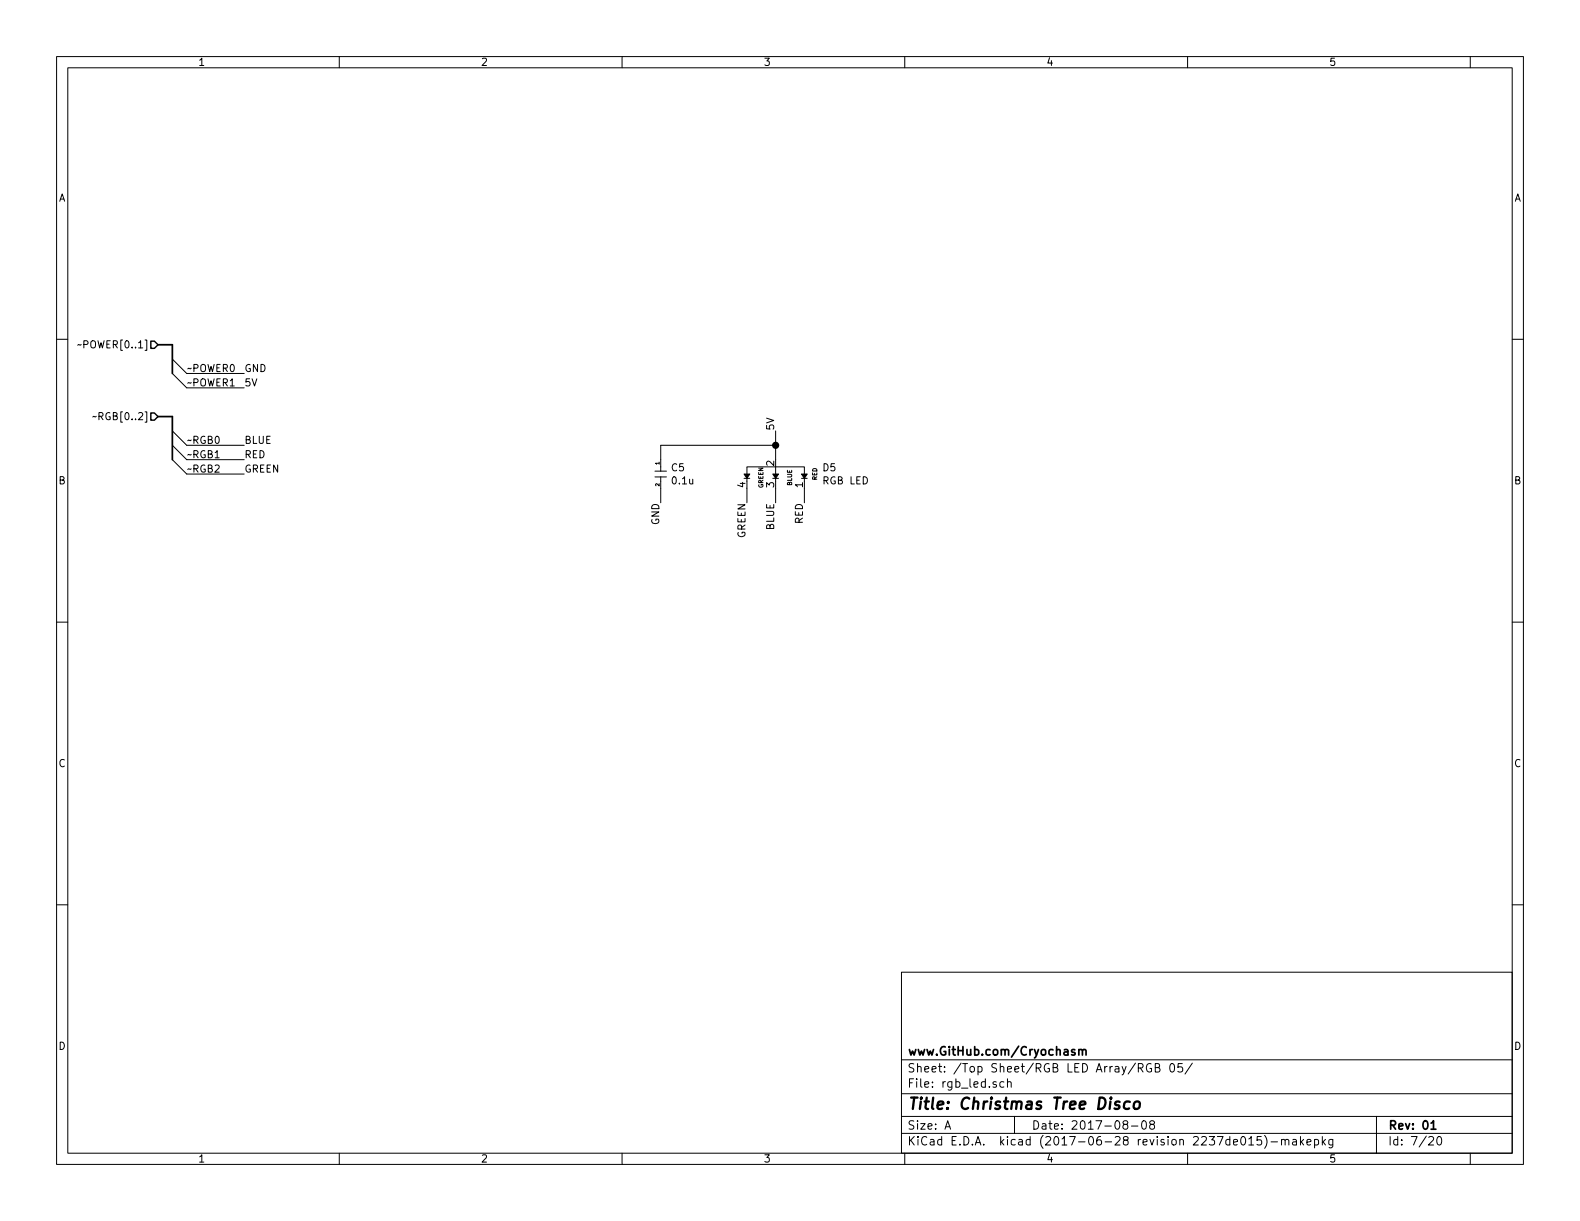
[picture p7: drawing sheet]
<svg xmlns="http://www.w3.org/2000/svg" width="279mm" height="216mm" viewBox="0 0 279 216" stroke-linecap="round" stroke-linejoin="round" font-family="sans-serif">
<g fill="none" stroke="#000" stroke-width=".18">
<path d="M10 10h259.4v195.9h-259.4zM12 12h255.4v191.9h-255.4zM60 10v2M110 10v2M160 10v2M210 10v2M260 10v2M10 60h2M267.4 60h2M14.4 60.9l-.7 .1M14.8 60.9h.6l.2-.2-.1-.3-.2-.2h-.5v1.3M17 73.6l-.6 .1"/>
<path d="M17.5 73.6h.6l.1-.5-.2-.2h-.5v1.3M17.8 73.6l.4 .6M30.5 63.5l2.5 2.5h10.2M30.5 66l2.5 2.6h10.2M30.5 76.2l2.5 2.5h10.2M30.5 78.7l2.5 2.6h10.2M38.2 77.2l.2-.1a.69 .69 0 0 1 .4 .7 .69 .69 0 0 1-.4 .6 .83 .83 0 0 1-.2-1.2zM40.7 67.3l.4-.3v1.2M40.7 68.2h.7M40.8 64.6l.2-.2a.67 .67 0 0 1 .4 .7 .67 .67 0 0 1-.4 .6l-.2-.1-.1-.4zM137.2 76.2v5.1M137.2 78.7h-20.4v4.6"/>
<path d="M30.5 81.3l2.5 2.5h10.2M38 80l.4-.3v1.2M38 82.3l.5-.1 .3 .4-.1 .2-.7 .7h.8M38 80.9h.8M115.8 83.3h2.1M115.8 84.3h2.1M116.8 84.3v4.6M131.6 84.6h1M132.1 84.5v.6M132.1 86.4v2.5M136.7 84.6h1M137.2 82.6h5v1.2"/>
<path d="M137.2 82.6h-5.1v1.2M137.2 82.6v1.2M137.2 84.5v.6M137.2 86.4v2.5M141.7 84.6h1M142.2 84.5v.6M142.2 86.4v2.5M10 110h2M267.4 110h2M10 160h2M267.4 160h2M159.4 171.9h108v32h-108z"/>
<path d="M159.4 197.4h108M159.4 193.4h108M159.4 187.4h108M167.1 199.7l.5-1.5 .5 1.5M167.2 199.2h.8M177.5 191.3h-.4l-.3 .2 .1 .6 .2 .2 .4-.1M178.2 191.4v-.1a.37 .37 0 0 1 .6 .2v.8M178.2 190.8v1.5M179.4 197.4v3M198.9 198.8l-.3-.3 .1-.2a.48 .48 0 0 1 .6-.1l.1 .3-.1 .3-.6 .1a.48 .48 0 0 0 0 .6l.2 .2 .5-.2v-.4l-.2-.3M200.1 199.1h1.1M201.3 188.8h.7l.1-.2-.1-.5h-.7v1.5"/>
<path d="M201.7 188.8l.4 .8M202 198.3l.4-.1a.94 .94 0 0 1 0 1.5 .82 .82 0 0 1-.4-1.4zM203.6 188.1a.73 .73 0 0 0-.9 .6 .73 .73 0 0 0 .5 .9l.4-.2v-.5h-.2M203.6 198.8l-.3-.3 .1-.2 .2-.1h.4l.2 .3-.1 .2-.6 .2a.48 .48 0 0 0-.1 .6l.2 .2 .5-.2a.48 .48 0 0 0-.1-.6l-.1-.1M204.3 188.8l.7-.2 .1-.3-.2-.2h-.6v1.5h.6l.2-.3a.41 .41 0 0 0-.3-.5M207 188.2l.3-.1a.94 .94 0 0 1 0 1.5 .82 .82 0 0 1-.3-1.4zM209.1 188.1h-.7l-.1 .7 .2-.2 .5 .1 .1 .2v.5l-.3 .2-.5-.2M210.8 188l-1.3 1.9M243.4 197.4v6.5M60 203.9v2M110 203.9v2M159.4 200.4h108"/>
<path d="M160 203.9v2M210 203.9v2M219.6 201.1l.2-.1a.8 .8 0 0 1 .5 .7 .8 .8 0 0 1-.5 .8l-.2-.2-.2-.4zM220.8 201.4l.5-.4v1.5M220.8 202.5h.9M223 201h-.7v.7l.2-.2 .5 .1 .1 .2-.1 .5-.2 .2-.5-.2M223.6 200.8a1.71 1.71 0 0 1 0 2.2M224.8 201.9h1.1M226.6 201.6l.2-.1h.4l.1 1M226.6 201.5v1M227.3 201.7a.36 .36 0 0 1 .3-.2 .36 .36 0 0 1 .3 .2v.8M228.6 201.5h.6l.1 1"/>
<path d="M229.3 201.8l-.5 .1a.29 .29 0 0 0-.3 .3 .29 .29 0 0 0 .3 .3l.5-.1M230 201v1.5M230.1 201.9l.4 .6M230.5 201.5l-.5 .5M231.1 202l.7-.2-.1-.3h-.4l-.2 .2 .1 .7h.5M232.5 201.5h.4l.3 .3-.1 .5-.2 .2-.4-.1M232.5 201.5v1.5M233.8 201v1.5M234 201.9l.4 .6M234.4 201.5l-.6 .5M235.7 201.5v1.2l-.3 .3-.4-.1M235.7 201.5h-.4l-.3 .3v.5l.3 .2 .4-.1"/>
<path d="M252.7 201.1l.2-.1h.3l.3 .4-.9 1.1h.9M254.3 201h.3a.94 .94 0 0 1 0 1.5 .8 .8 0 0 1-.6-.7 .8 .8 0 0 1 .3-.8zM260 203.9v2"/>
</g>
<path d="M27.9 61h2.6v5M27.9 73.7h2.6v7.6M190.8 185.7l.2-.1h.3l.1 1M190.8 185.6v1M191.4 185.8l.2-.2h.4v1M253.1 198.6l.4-.4v1.5M253.1 199.7h.8" fill="none" stroke="#000" stroke-width=".3"/>
<path d="M198 194.8a.52 .52 0 0 0-.8 .3l.2 .3 .5 .1 .1 .3-.4 .3-.5-.1M199.8 194.8a.68 .68 0 0 0-1 .3v.8l.3 .2 .6-.1M200.7 194.9a.51 .51 0 0 1 .5-.2 .51 .51 0 0 1 .4 .4l-.1 .6a.56 .56 0 0 1-.5 .4 .56 .56 0 0 1-.5-.4z" fill="none" stroke="#000" stroke-width=".41"/>
<path d="M131.6 83.8h1l-.5 .8zM136.7 83.8h1l-.5 .8zM141.7 83.8h1l-.5 .8z" fill="#000" stroke="#000" stroke-width=".18"/>
<path d="M26.7 73h.6l.6 .7-.6 .6h-.6zM26.7 60.3h.6l.6 .7-.6 .6h-.6z" fill="none" stroke="#000" stroke-width=".25"/>
<circle cx="137.2" cy="78.7" r=".51" fill="#000" stroke="#000" stroke-width=".25"/>
<text font-size="2.8" x="160.4" y="196.2">Title: Christmas Tree Disco</text>
<g font-size="2.1">
<text x="160.4" y="189.6">Sheet: /Top Sheet/RGB LED Array/RGB 05/</text>
<text x="160.4" y="186.6">www.GitHub.com/Cryochasm</text>
<text x="160.4" y="192.3">File: rgb_led.sch</text>
<text x="160.4" y="202.5">KiCad E.D.A. kicad (2017-06-28 revision 2237de015)-makepkg</text>
<text x="160.4" y="199.7">Size: A</text>
<text x="182.4" y="199.7">Date: 2017-08-08</text>
<text x="245.4" y="199.7">Rev: 01</text>
<text x="245.4" y="202.5">Id: 7/20</text>
</g>
<g font-size="1.8">
<text x="35" y="11.6">1</text>
<text x="85" y="11.6">2</text>
<text x="135" y="11.6">3</text>
<text x="185" y="11.6">4</text>
<text x="235" y="11.6">5</text>
<text x="10.4" y="35.6">A</text>
<text x="267.8" y="35.6">A</text>
<text x="15.6" y="61.6">POWER[0..1]</text>
<text x="33" y="65.8">POWER0</text>
<text x="43.2" y="65.8">GND</text>
<text x="33" y="68.3">POWER1</text>
<text x="43.2" y="68.3">5V</text>
<text x="18.4" y="74.3">RGB[0..2]</text>
<text x="136.9" y="76.2" transform="rotate(-90 136.9 76.2)">5V</text>
<text x="33" y="78.5">RGB0</text>
<text x="33" y="81">RGB1</text>
<text x="33" y="83.6">RGB2</text>
<text x="43.2" y="81">RED</text>
<text x="43.2" y="83.6">GREEN</text>
<text x="43.2" y="78.5">BLUE</text>
<text x="118.8" y="83.3">C5</text>
<text x="136.9" y="82.4" transform="rotate(-90 136.9 82.4)">2</text>
<text x="145.5" y="83.3">D5</text>
<text x="10.4" y="85.6">B</text>
<text x="119" y="85.6">0.1u</text>
<text x="131.8" y="86.2" transform="rotate(-90 131.8 86.2)">4</text>
<text x="136.9" y="86.2" transform="rotate(-90 136.9 86.2)">3</text>
<text x="142" y="86.2" transform="rotate(-90 142 86.2)">1</text>
<text x="145.6" y="85.6">RGB LED</text>
<text x="267.8" y="85.6">B</text>
<text x="116.6" y="92.8" transform="rotate(-90 116.6 92.8)">GND</text>
<text x="131.8" y="95.2" transform="rotate(-90 131.8 95.2)">GREEN</text>
<text x="136.9" y="93.7" transform="rotate(-90 136.9 93.7)">BLUE</text>
<text x="142" y="92.6" transform="rotate(-90 142 92.6)">RED</text>
<text x="10.4" y="135.6">C</text>
<text x="267.8" y="135.6">C</text>
<text x="10.4" y="185.6">D</text>
<text x="267.8" y="185.6">D</text>
<text x="35" y="205.5">1</text>
<text x="85" y="205.5">2</text>
<text x="135" y="205.5">3</text>
<text x="185" y="205.5">4</text>
<text x="235" y="205.5">5</text>
</g>
<g font-size="1.1">
<text x="135" y="86.3" transform="rotate(-90 135 86.3)">GREEN</text>
<text x="140.1" y="85.9" transform="rotate(-90 140.1 85.9)">BLUE</text>
<text x="144.5" y="84.9" transform="rotate(-90 144.5 84.9)">RED</text>
</g>
<g font-size=".9">
<text x="116.6" y="82.1" transform="rotate(-90 116.6 82.1)">1</text>
<text x="116.6" y="86" transform="rotate(-90 116.6 86)">2</text>
</g>
</svg>
